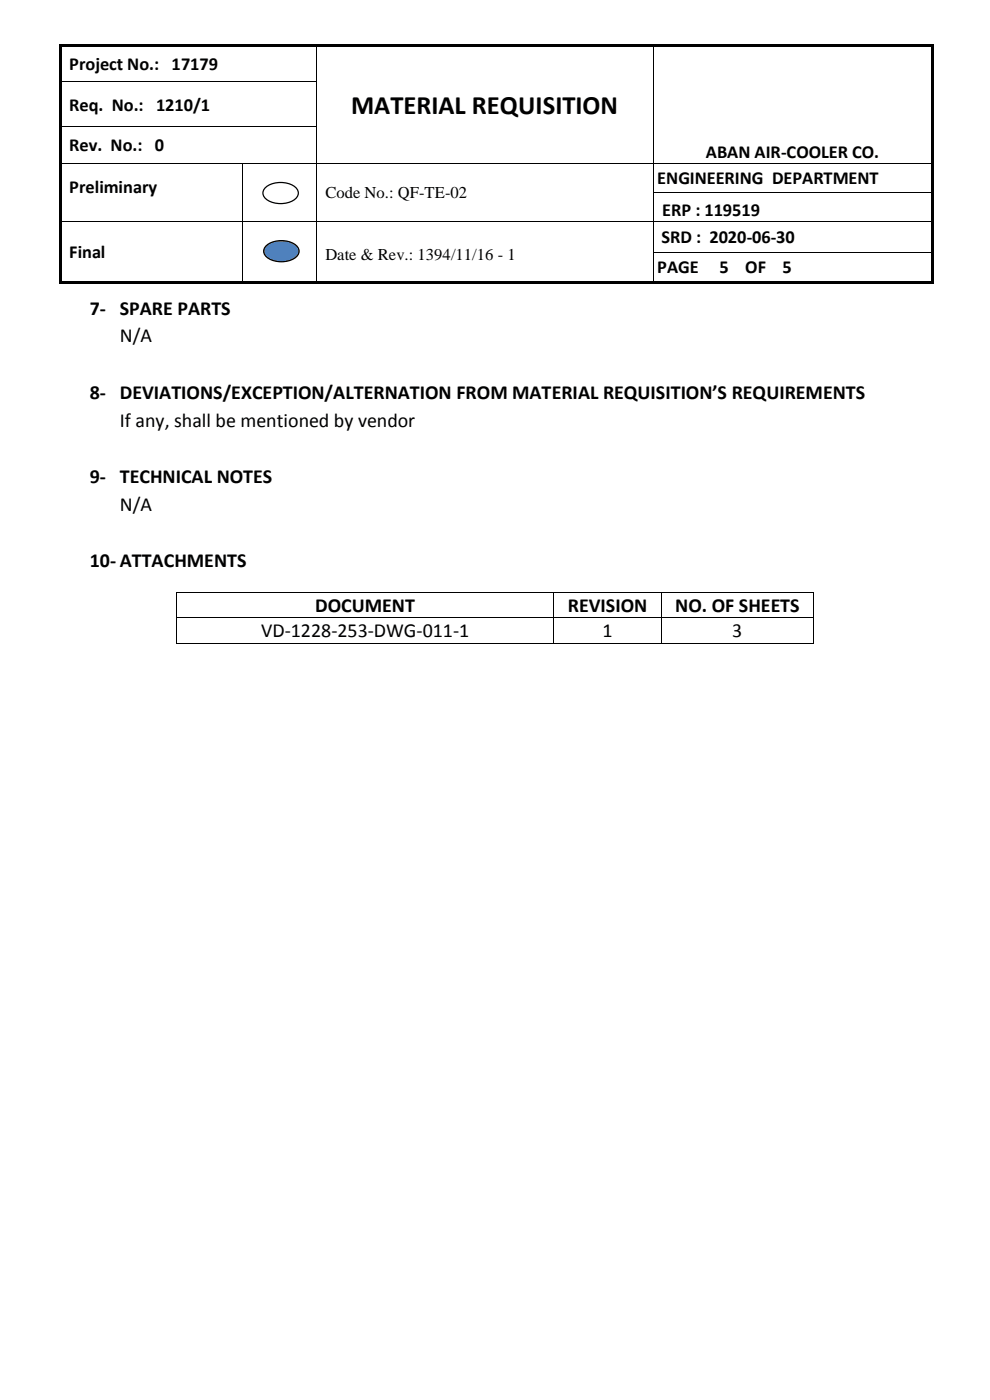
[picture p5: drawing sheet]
<svg xmlns="http://www.w3.org/2000/svg" width="210mm" height="297mm" viewBox="0 0 210 297" stroke-linecap="round" stroke-linejoin="round" font-family="sans-serif">
<g fill="#000">
<path d="M12.5 9.3h.5v.6h-.5z" fill-rule="evenodd"/>
<path d="M12.5 9.3h.5v.5h-.5z" fill-rule="evenodd"/>
<path d="M12.5 9.9h.5v7.3h-.5z" fill-rule="evenodd"/>
<path d="M12.5 17.2h.5v.5h-.5z" fill-rule="evenodd"/>
<path d="M13 9.3h54v.5h-54z" fill-rule="evenodd"/>
<path d="M67 9.8l.2 .1z" fill-rule="evenodd"/>
<path d="M67 9.3h.5v.5h-.5z" fill-rule="evenodd"/>
<path d="M67 17.2h.2v.5h-.2z" fill-rule="evenodd"/>
<path d="M67.5 9.3h71v.5h-71z" fill-rule="evenodd"/>
<path d="M138.5 9.8l.1 .1z" fill-rule="evenodd"/>
<path d="M138.5 9.3h.5v.5h-.5z" fill-rule="evenodd"/>
<path d="M138.5 17.2h.1v.5h-.1z" fill-rule="evenodd"/>
<path d="M139 9.3h58.5v.5h-58.5z" fill-rule="evenodd"/>
<path d="M197.5 9.3h.5v.6h-.5z" fill-rule="evenodd"/>
<path d="M197.5 9.3h.5v.5h-.5z" fill-rule="evenodd"/>
<path d="M197.5 9.9h.5v7.3h-.5z" fill-rule="evenodd"/>
<path d="M197.5 17.2h.5v.5h-.5z" fill-rule="evenodd"/>
<path d="M12.5 17.7h.5v9h-.5z" fill-rule="evenodd"/>
<path d="M12.5 26.7h.5v.5h-.5z" fill-rule="evenodd"/>
<path d="M12.5 27.2h.5v7.4h-.5z" fill-rule="evenodd"/>
<path d="M12.5 34.6h.5v.1h-.5z" fill-rule="evenodd"/>
<path d="M51.4 34.6h.1v.1h-.1z" fill-rule="evenodd"/>
<path d="M67 26.7h.2v.5h-.2z" fill-rule="evenodd"/>
<path d="M67 34.6h.2v.1h-.2z" fill-rule="evenodd"/>
<path d="M138.5 26.7h.1v.5h-.1z" fill-rule="evenodd"/>
<path d="M138.5 34.6h.1v.1h-.1z" fill-rule="evenodd"/>
<path d="M197.5 17.7h.5v9h-.5z" fill-rule="evenodd"/>
<path d="M197.5 26.7h.5v.5h-.5z" fill-rule="evenodd"/>
<path d="M197.5 27.2h.5v7.4h-.5z" fill-rule="evenodd"/>
<path d="M197.5 34.6h.5v.1h-.5z" fill-rule="evenodd"/>
<path d="M12.5 34.7h.5v6.2h-.5z" fill-rule="evenodd"/>
<path d="M12.5 40.9h.5v.1h-.5z" fill-rule="evenodd"/>
<path d="M12.5 41h.5v5.8h-.5z" fill-rule="evenodd"/>
<path d="M12.5 46.8h.5v.2h-.5z" fill-rule="evenodd"/>
<path d="M12.5 47h.5v6.4h-.5z" fill-rule="evenodd"/>
<path d="M12.5 53.4h.5v.2h-.5z" fill-rule="evenodd"/>
<path d="M12.5 53.6h.5v6.1h-.5z" fill-rule="evenodd"/>
<path d="M51.4 40.9h.1v.1h-.1z" fill-rule="evenodd"/>
<path d="M51.4 46.8h.1v.2h-.1z" fill-rule="evenodd"/>
<path d="M51.4 53.4h.1v.2h-.1z" fill-rule="evenodd"/>
<path d="M67 40.9h.2v.1h-.2z" fill-rule="evenodd"/>
<path d="M67 46.8h.2v.2h-.2z" fill-rule="evenodd"/>
<path d="M67 53.4h.2v.2h-.2z" fill-rule="evenodd"/>
<path d="M138.5 40.9h.1v.1h-.1z" fill-rule="evenodd"/>
<path d="M138.5 46.8h.1v.2h-.1z" fill-rule="evenodd"/>
<path d="M138.5 53.4h.1v.2h-.1z" fill-rule="evenodd"/>
<path d="M197.5 34.7h.5v6.2h-.5z" fill-rule="evenodd"/>
<path d="M197.5 40.9h.5v.1h-.5z" fill-rule="evenodd"/>
<path d="M197.5 41h.5v5.8h-.5z" fill-rule="evenodd"/>
<path d="M197.5 46.8h.5v.2h-.5z" fill-rule="evenodd"/>
<path d="M197.5 47h.5v6.4h-.5z" fill-rule="evenodd"/>
<path d="M197.5 53.4h.5v.2h-.5z" fill-rule="evenodd"/>
<path d="M197.5 53.6h.5v6.1h-.5z" fill-rule="evenodd"/>
<path d="M12.5 59.7h.5v.5h-.5z" fill-rule="evenodd"/>
<path d="M12.5 59.7h.5v.5h-.5z" fill-rule="evenodd"/>
<path d="M13 59.7h38.4v.5h-38.4z" fill-rule="evenodd"/>
<path d="M51.4 59.7h.5v.5h-.5z" fill-rule="evenodd"/>
<path d="M51.9 59.7h15.1v.5h-15.1z" fill-rule="evenodd"/>
<path d="M67 59.7h.5v.5h-.5z" fill-rule="evenodd"/>
<path d="M67.5 59.7h71v.5h-71z" fill-rule="evenodd"/>
<path d="M138.5 59.7h.5v.5h-.5z" fill-rule="evenodd"/>
<path d="M139 59.7h58.5v.5h-58.5z" fill-rule="evenodd"/>
<path d="M197.5 59.7h.5v.5h-.5z" fill-rule="evenodd"/>
<path d="M197.5 59.7h.5v.5h-.5z" fill-rule="evenodd"/>
</g>
<g fill="none" stroke="#000" stroke-width=".21">
<path d="M13 17.3h54M67.1 9.9v7.3M67.1 17.7v9M138.5 9.9v7.3M138.5 17.7v9M13 26.8h54M13 34.6h38.4M51.4 34.7v6.2M51.5 34.6h15.5M67.1 27.2v7.4M67.1 34.7v6.2M67.2 34.6h71.3"/>
<path d="M138.5 27.2v7.4M138.5 34.7v6.2M138.6 34.6h58.9M13 46.9h38.4M51.4 41v5.8M51.4 47v6.4M51.4 53.6v6.1M51.5 46.9h15.5M67.1 41v5.8M67.1 47v6.4M67.1 53.6v6.1M67.2 46.9h71.3"/>
<path d="M138.5 41v5.8M138.5 47v6.4M138.5 53.6v6.1M138.6 40.9h58.9M138.6 46.9h58.9M138.6 53.5h58.9"/>
</g>
<path d="M56.3 52.3a5.2 5.2 0 0 1 6.8 0 1.73 1.73 0 0 1-1.1 2.7 5.3 5.3 0 0 1-5.7-.7 1.46 1.46 0 0 1 0-2z" fill-rule="evenodd" fill="#4f81bd"/>
<path d="M56.3 52.3a5.2 5.2 0 0 1 6.8 0 1.73 1.73 0 0 1-1.1 2.7 5.3 5.3 0 0 1-5.7-.7 1.46 1.46 0 0 1 0-2z" fill="none" stroke="#000" stroke-width=".26"/>
<path d="M56.2 40a5.2 5.2 0 0 1 6.7 0 1.73 1.73 0 0 1-1 2.7 5.3 5.3 0 0 1-5.7-.8 1.46 1.46 0 0 1 0-1.9z" fill-rule="evenodd" fill="#fff"/>
<path d="M56.2 40a5.2 5.2 0 0 1 6.7 0 1.73 1.73 0 0 1-1 2.7 5.3 5.3 0 0 1-5.7-.8 1.46 1.46 0 0 1 0-1.9z" fill="none" stroke="#000" stroke-width=".26"/>
<g fill="#000">
<path d="M37.3 125.7h.2v.1h-.2z" fill-rule="evenodd"/>
<path d="M37.3 125.7h.2v.1h-.2z" fill-rule="evenodd"/>
<path d="M37.3 131h.2v.2h-.2z" fill-rule="evenodd"/>
<path d="M37.3 136.4h.2v.1h-.2z" fill-rule="evenodd"/>
<path d="M37.3 136.4h.2v.1h-.2z" fill-rule="evenodd"/>
<path d="M117.4 125.7h.2v.1h-.2z" fill-rule="evenodd"/>
<path d="M117.4 131h.2v.2h-.2z" fill-rule="evenodd"/>
<path d="M117.4 136.4h.2v.1h-.2z" fill-rule="evenodd"/>
<path d="M140.2 125.7h.2v.1h-.2z" fill-rule="evenodd"/>
<path d="M140.2 131h.2v.2h-.2z" fill-rule="evenodd"/>
<path d="M140.2 136.4h.2v.1h-.2z" fill-rule="evenodd"/>
<path d="M172.5 125.7h.2v.1h-.2z" fill-rule="evenodd"/>
<path d="M172.5 125.7h.2v.1h-.2z" fill-rule="evenodd"/>
<path d="M172.5 131h.2v.2h-.2z" fill-rule="evenodd"/>
<path d="M172.5 136.4h.2v.1h-.2z" fill-rule="evenodd"/>
<path d="M172.5 136.4h.2v.1h-.2z" fill-rule="evenodd"/>
</g>
<g fill="none" stroke="#000" stroke-width=".21">
<path d="M37.4 125.8v5.2M37.4 131.2v5.2M37.5 125.7h79.9M37.5 131.1h79.9M37.5 136.5h79.9M117.5 125.8v5.2M117.5 131.2v5.2M117.6 125.7h22.6M117.6 131.1h22.6M117.6 136.5h22.6M140.3 125.8v5.2M140.3 131.2v5.2"/>
<path d="M140.4 125.7h32.1M140.4 131.1h32.1M140.4 136.5h32.1M172.6 125.8v5.2M172.6 131.2v5.2"/>
</g>
<text font-size="5.6" x="74.5" y="24.2">MATERIAL REQUISITION</text>
<g font-size="4.2">
<text x="19" y="66.7">7- SPARE PARTS</text>
<text x="25.4" y="72.7">N/A</text>
<text x="19" y="84.5">8- DEVIATIONS/EXCEPTION/ALTERNATION FROM MATERIAL REQUISITION’S REQUIREMENTS</text>
<text x="25.4" y="90.5">If any, shall be mentioned by vendor</text>
<text x="19" y="102.4">9- TECHNICAL NOTES</text>
<text x="25.4" y="108.3">N/A</text>
<text x="19" y="120.2">10- ATTACHMENTS</text>
<text x="66.9" y="129.9">DOCUMENT</text>
<text x="120.5" y="129.9">REVISION</text>
<text x="143.2" y="129.9">NO. OF SHEETS</text>
<text x="55.4" y="135.2">VD-1228-253-DWG-011-1</text>
<text x="127.8" y="135.2">1</text>
<text x="155.3" y="135.2">3</text>
</g>
<g font-size="3.9">
<text x="14.7" y="14.8">Project No.: 17179</text>
<text x="14.7" y="23.5">Req. No.: 1210/1</text>
<text x="14.7" y="32.1">Rev. No.: 0</text>
<text x="149.8" y="33.5">ABAN AIR-COOLER CO.</text>
<text x="14.7" y="41">Preliminary</text>
<text x="139.4" y="39">ENGINEERING DEPARTMENT</text>
<text x="140.4" y="45.7">ERP : 119519</text>
<text x="140.3" y="51.5">SRD : 2020-06-30</text>
<text x="14.7" y="54.8">Final</text>
<text x="139.4" y="57.9">PAGE</text>
<text x="152.6" y="57.9">5</text>
<text x="158.1" y="57.9">OF</text>
<text x="166" y="57.9">5</text>
</g>
<g font-size="3.5">
<text x="69" y="41.9">Code No.: QF-TE-02</text>
<text x="69" y="55.3">Date &amp; Rev.: 1394/11/16 - 1</text>
</g>
</svg>
